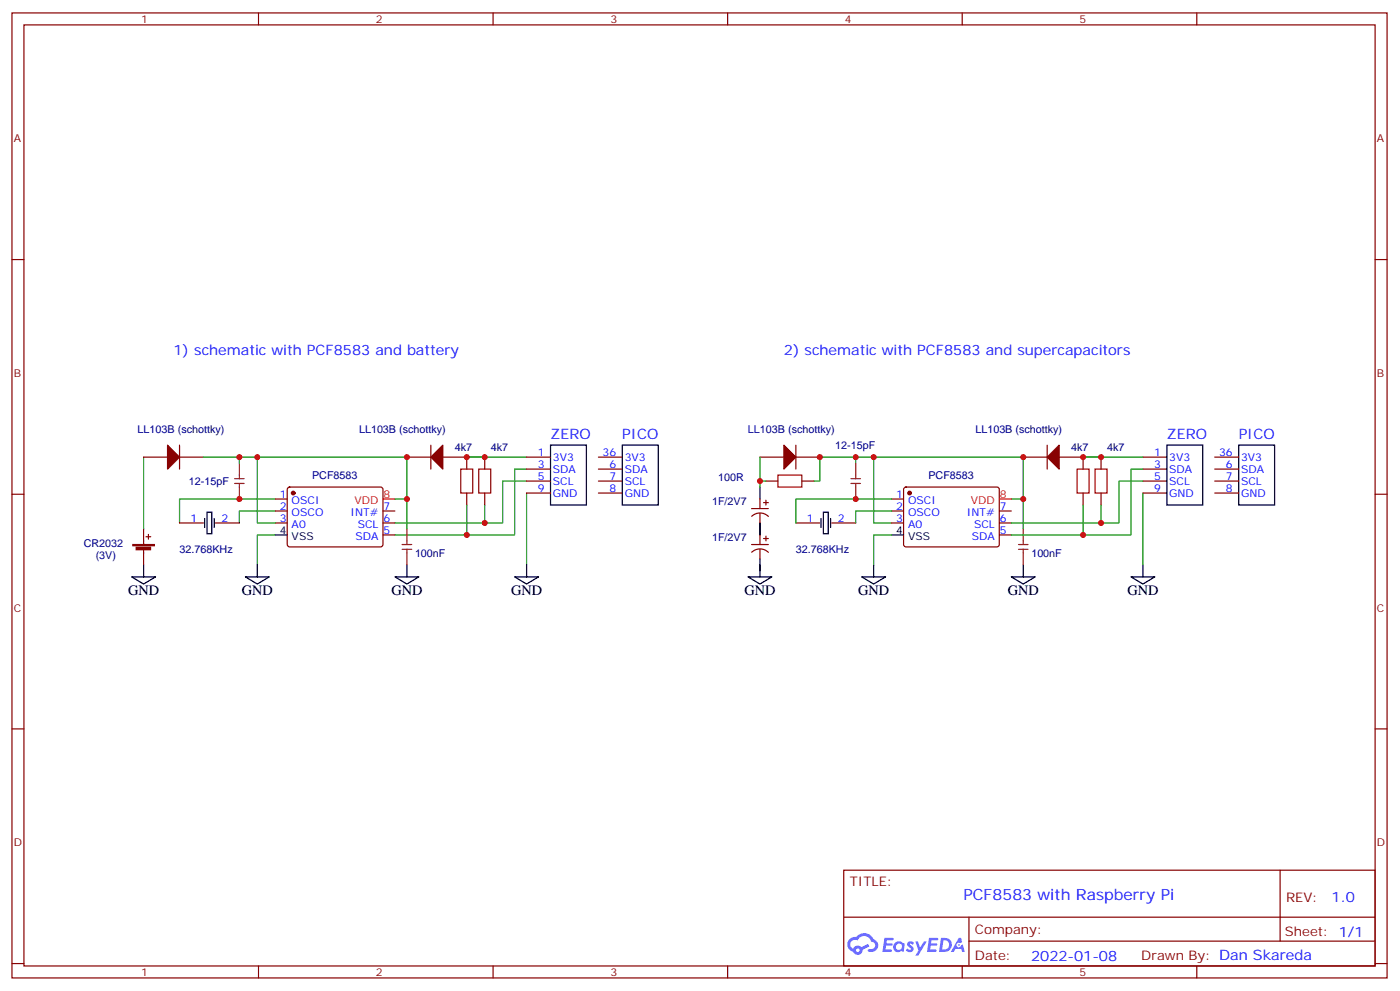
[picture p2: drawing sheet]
<svg xmlns="http://www.w3.org/2000/svg" width="413mm" height="292mm" viewBox="0 0 413 292" stroke-linecap="round" stroke-linejoin="round" font-family="sans-serif">
<g fill="none" stroke="#870000" stroke-width=".35">
<path d="M3.5 3.8h405.4v284.3h-405.4zM7.1 7.3h398.2v277.3h-398.2zM76.2 3.8v3.5M145.3 3.8v3.5M214.5 3.8v3.5M283.6 3.8v3.5M352.8 3.8v3.5M3.5 76.5h3.6M405.3 76.5h3.6M3.5 145.6h3.6M405.3 145.6h3.6M3.5 214.8h3.6"/>
<path d="M405.3 214.8h3.6M248.7 256.4h156.6v28.2h-156.6zM377.3 256.4v20.9M248.7 270.2h156.5M285.6 277.3h119.6M285.6 270.2v14.2M3.5 283.9h3.6M76.2 284.6v3.5M145.3 284.6v3.5M214.5 284.6v3.5M283.6 284.6v3.5M352.8 284.6v3.5"/>
<path d="M405.3 283.9h3.6"/>
</g>
<g fill="#5487ff">
<path d="M267.7 277.6a1.22 1.22 0 0 1 1.7 .2l-.4 .6a.47 .47 0 0 0-.3-.4 .47 .47 0 0 0-.5 .2l.1 .2a1.14 1.14 0 0 1 .8 1.8 1.14 1.14 0 0 1-1.9 0l-.2-.2 .5-.6 .7 .5a.29 .29 0 0 0 .3-.3 .29 .29 0 0 0-.2-.3 1.04 1.04 0 0 1-.6-1.7z"/>
<path d="M260.7 276.3h2.4l.3 .2-.2 .5-1.8 .1-.1 .8h1.5l.3 .4-.3 .4h-1.6l-.2 1.1h1.7l.2 .3-.2 .3-2.6 .1z"/>
<path d="M273.8 276.3h2.4l.3 .2-.1 .5-1.8 .1-.2 .8h1.6l.3 .4-.4 .4h-1.6l-.1 1.1h1.7l.2 .3-.2 .3-2.6 .1z"/>
<path d="M282.6 276.3h.7l.3 1.3-.6 .3a.69 .69 0 0 0-1 .3 .69 .69 0 0 0 .4 .9 .69 .69 0 0 0 .9-.6l.5-.2 .6 2.2h-.8l-.2-.9h-1.8l-.5 .9h-.8z"/>
<path d="M269.8 277.4h.8l.6 1.8 1.1-1.8h.9l-2.6 4.2h-.8l.9-1.5z"/>
<path d="M277.4 276.3l-.6 4.2h1.3a2.11 2.11 0 0 0 2.5-2.1 2.11 2.11 0 0 0-2.5-2.1zM278.1 277.1a1.39 1.39 0 0 1 1.7 1.4 1.39 1.39 0 0 1-1.8 1.3h-.3z"/>
<path d="M263.7 277.9a1.54 1.54 0 0 0-.1 2.2 1.54 1.54 0 0 0 2.2 .1l.6 .3 .3-2.3-.2-.3h-.4a1.49 1.49 0 0 0-2.4 0zM264 278.9a.94 .94 0 0 1 1.8 0 .94 .94 0 0 1-1.8 0z"/>
<path d="M250.4 276.7a2.18 2.18 0 0 0 1.1 3.7 1.44 1.44 0 0 0 1.6 .9 1.44 1.44 0 0 0 1.2-1.4l2-1.1-.5-.7-1.9 1a1.47 1.47 0 0 0-2.4 .4 1.39 1.39 0 0 1-.7-1.9 1.39 1.39 0 0 1 2-.5 2.12 2.12 0 0 1 2.2-1.3 2.12 2.12 0 0 1 1.9 1.7 1.14 1.14 0 0 1 1.1 1.4 1.14 1.14 0 0 1-1.7 .7 .43 .43 0 0 0-.5 .4 .43 .43 0 0 0 .4 .5 1.98 1.98 0 0 0 2.5-1.2 1.98 1.98 0 0 0-1.2-2.6 3.1 3.1 0 0 0-5.3-.6l-.9 .1zM252.3 280a.55 .55 0 0 1 1.1 0 .55 .55 0 0 1-1.1 0z"/>
<circle cx="282.6" cy="278.4" r=".26"/>
</g>
<g fill="none" stroke="#008700" stroke-width=".35">
<path d="M42.3 134.7v21.2M60 134.7h10.6M70.6 136.5v-1.8h5.2v19.4h5.3M75.8 134.7h44.1v21.2M142.9 134.7h-5.3h17.6M155.2 138.2h-3.5v19.4h-35.3M224 134.7v8.8M252.2 136.5v-1.8h5.3v19.4h5.3M252.2 134.7h-10.5v7h-1.8M257.5 134.7h44.1v21.2M324.6 134.7h-5.3h17.6M336.9 138.2h-3.5v19.4h-35.3"/>
<path d="M81.1 147h-28.2v7.1M81.1 157.6h-5.3v8.8M81.1 150.6h-10.5v3.5M116.4 147h3.5M137.6 148.8v8.8M142.9 148.8v5.3M155.2 141.7h-7v12.4h-31.8M155.2 145.3v21.1M224 141.7h1.8M262.8 150.6h-10.6v3.5M262.8 157.6h-5.3v8.8M262.8 147h-28.2v7.1"/>
<path d="M298.1 147h3.5M319.3 148.8v8.8M324.6 148.8v5.3M336.9 141.7h-7.1v12.4h-31.7M336.9 145.3v21.1M224 166.4v1.8"/>
</g>
<g fill="none" stroke="#000" stroke-width=".35">
<path d="M162.3 131.2h10.6v17.6h-10.6zM183.4 131.2h10.6v17.6h-10.6zM344 131.2h10.5v17.6h-10.5zM365.1 131.2h10.6v17.6h-10.6zM60.3 152.8v2.6M61 150.9h1.4v6.4h-1.4zM63.1 152.8v2.6M81.1 157.6h3.6M224 143.5v3.5M224 154.1v3.5M242 152.8v2.6M242.7 150.9h1.4v6.4h-1.4z"/>
<path d="M244.8 152.8v2.6M262.8 157.6h3.5M38.8 170h7.1l-3.6 2.1zM42.3 166.4v3.6M72.3 170h7.1l-3.6 2.1zM75.8 166.4v3.6M116.4 170h7.1l-3.6 2.1zM119.9 166.4v3.6M151.7 170h7l-3.5 2.1zM155.2 166.4v3.6M220.5 170h7l-3.5 2.1zM224 164.7v5.3"/>
<path d="M254 170h7.1l-3.6 2.1zM257.5 166.4v3.6M298.1 170h7.1l-3.6 2.1zM301.6 166.4v3.6M333.4 170h7l-3.5 2.1zM336.9 166.4v3.6"/>
</g>
<path d="M135.8 138.2h3.5v7.1h-3.5zM141.1 138.2h3.5v7.1h-3.5zM229.3 140h7.1v3.5h-7.1zM317.5 138.2h3.5v7.1h-3.5zM322.8 138.2h3.5v7.1h-3.5z" fill="none" stroke="#a10000" stroke-width=".35"/>
<g fill="none" stroke="#870000" stroke-width=".35">
<path d="M42.3 134.7h7.1M52.9 134.7h7.1M52.9 131.2v7M119.9 134.7h7.1M127 131.2v7M130.5 134.7h7.1v3.5M142.9 134.7v3.5M155.2 134.7h7.1M155.2 138.2h7.1M176.4 134.7h7M176.4 138.2h7M224 134.7h7.1"/>
<path d="M234.6 134.7h7.1M234.6 131.2v7M301.6 134.7h7.1M308.7 131.2v7M312.2 134.7h7.1v3.5M324.6 134.7v3.5M336.9 134.7h7.1M336.9 138.2h7.1M358.1 134.7h7M358.1 138.2h7M52.9 154.1h7.1M63.5 154.1h7.1"/>
<path d="M81.1 154.1h3.6M81.1 147h3.6M81.1 150.6h3.6M84.9 143.7l.5-.2 27.1 .1 .4 .6-.1 16.5-.6 .4h-27.1l-.4-.7v-16.2zM112.9 154.1h3.5M112.9 150.6h3.5M112.9 157.6h3.5M137.6 145.3v3.5M142.9 145.3v3.5M155.2 141.7h7.1M155.2 145.3h7.1M176.4 141.7h7"/>
<path d="M176.4 145.3h7M221.5 149.9h5M221.6 152.1a3.5 3.5 0 0 1 4.9 .1M224 147v2.9M224 151.3v2.8M224 157.6v2.8M225.1 148.1h1.4M225.1 158.7h1.4M225.8 147.4v1.4M225.8 158v1.4M225.8 141.7h3.5M234.6 154.1h7.1"/>
<path d="M236.4 141.7h3.5M245.2 154.1h7M262.8 154.1h3.5M262.8 147h3.5M262.8 150.6h3.5M266.6 143.7l.5-.2 27 .1 .5 .6-.1 16.5-.6 .4h-27.1l-.5-.7v-16.2zM294.6 154.1h3.5M294.6 150.6h3.5M294.6 157.6h3.5M319.3 145.3v3.5M324.6 145.3v3.5M336.9 141.7h7.1"/>
<path d="M336.9 145.3h7.1M358.1 141.7h7M358.1 145.3h7M221.5 160.4h5M221.6 162.7a3.5 3.5 0 0 1 4.9 0M224 161.9v2.8"/>
</g>
<g fill="none" stroke="#8c2424" stroke-width=".35">
<path d="M70.6 136.5v4.5M252.2 136.5v4.5M69.1 141h2.9M69.1 142.5h2.9M70.6 142.5v4.5M119.9 155.9v4.5M250.8 141h2.8M250.8 142.5h2.8M252.2 142.5v4.5M301.6 155.9v4.5M118.5 160.4h2.9M118.5 161.9h2.9"/>
<path d="M119.9 161.9v4.5M300.2 160.4h2.8M300.2 161.9h2.8M301.6 161.9v4.5"/>
</g>
<g fill="#850000" stroke="#850000" stroke-width=".35">
<path d="M39.2 160.4h6.3v.4h-6.3z"/>
<path d="M40.1 161.3h4.3v.7h-4.3z"/>
</g>
<path d="M42.3 155.9v4.5M43 158.2h1.4M43.7 157.4v1.5M42.3 161.9v4.5" fill="none" stroke="#850000" stroke-width=".35"/>
<g fill="#870000" stroke="#870000" stroke-width=".35">
<path d="M127 134.7l3.5-3.5v7z"/>
<path d="M49.4 131.2l3.5 3.5-3.5 3.5z"/>
<path d="M231.1 131.2l3.5 3.5-3.5 3.5z"/>
<path d="M308.7 134.7l3.5-3.5v7z"/>
<circle cx="86.4" cy="145.3" r=".53"/>
<circle cx="268.1" cy="145.3" r=".53"/>
</g>
<path d="M112.9 147h3.5M294.6 147h3.5" fill="none" stroke="#f00" stroke-width=".35"/>
<g fill="#c00">
<circle cx="137.6" cy="157.6" r=".88"/>
<circle cx="70.6" cy="147" r=".88"/>
<circle cx="142.9" cy="154.1" r=".88"/>
<circle cx="137.6" cy="134.7" r=".88"/>
<circle cx="142.9" cy="134.7" r=".88"/>
<circle cx="75.8" cy="134.7" r=".88"/>
<circle cx="119.9" cy="134.7" r=".88"/>
<circle cx="119.9" cy="147" r=".88"/>
<circle cx="70.6" cy="134.7" r=".88"/>
<circle cx="252.2" cy="134.7" r=".88"/>
<circle cx="301.6" cy="147" r=".88"/>
<circle cx="301.6" cy="134.7" r=".88"/>
<circle cx="257.5" cy="134.7" r=".88"/>
<circle cx="324.6" cy="134.7" r=".88"/>
<circle cx="319.3" cy="134.7" r=".88"/>
<circle cx="324.6" cy="154.1" r=".88"/>
<circle cx="252.2" cy="147" r=".88"/>
<circle cx="319.3" cy="157.6" r=".88"/>
<circle cx="224" cy="141.7" r=".88"/>
<circle cx="241.7" cy="134.7" r=".88"/>
</g>
<text font-size="4.6" fill="#00f" x="284" y="265.2">PCF8583 with Raspberry Pi</text>
<g font-size="4.2" fill="#00f">
<text x="51.2" y="104.7">1) schematic with PCF8583 and battery</text>
<text x="231.1" y="104.7">2) schematic with PCF8583 and supercapacitors</text>
<text x="162.3" y="129.4">ZERO</text>
<text x="183.4" y="129.4">PICO</text>
<text x="344" y="129.4">ZERO</text>
<text x="365.1" y="129.4">PICO</text>
<text x="392.5" y="265.7">1.0</text>
<text x="304" y="283">2022-01-08</text>
</g>
<g font-size="4.2">
<text x="37.7" y="175.3">GND</text>
<text x="71.3" y="175.3">GND</text>
<text x="115.4" y="175.3">GND</text>
<text x="150.6" y="175.3">GND</text>
<text x="219.4" y="175.3">GND</text>
<text x="252.9" y="175.3">GND</text>
<text x="297" y="175.3">GND</text>
<text x="332.3" y="175.3">GND</text>
</g>
<g font-size="3.9" fill="#800">
<text x="250.5" y="261">TITLE:</text>
<text x="379.1" y="265.7">REV:</text>
<text x="287.4" y="275.2">Company:</text>
<text x="378.7" y="275.8">Sheet: 1/1</text>
<text x="287.4" y="282.9">Date:</text>
<text x="336.4" y="282.9">Drawn By: Dan Skareda</text>
</g>
<g font-size="3.2" fill="#800">
<text x="41.6" y="6.8">1</text>
<text x="110.8" y="6.8">2</text>
<text x="179.9" y="6.8">3</text>
<text x="249.1" y="6.8">4</text>
<text x="318.2" y="6.8">5</text>
<text x="4.1" y="41.9">A</text>
<text x="405.9" y="41.9">A</text>
<text x="4.1" y="111.1">B</text>
<text x="405.9" y="111.1">B</text>
<text x="4.1" y="180.2">C</text>
<text x="405.9" y="180.2">C</text>
<text x="4.1" y="249.3">D</text>
<text x="405.9" y="249.3">D</text>
<text x="41.6" y="287.6">1</text>
<text x="110.8" y="287.6">2</text>
<text x="179.9" y="287.6">3</text>
<text x="249.1" y="287.6">4</text>
<text x="318.2" y="287.6">5</text>
</g>
<g font-size="3.2" fill="#000080">
<text x="40.6" y="127.6">LL103B (schottky)</text>
<text x="105.8" y="127.6">LL103B (schottky)</text>
<text x="220.5" y="127.6">LL103B (schottky)</text>
<text x="287.5" y="127.6">LL103B (schottky)</text>
<text x="134.1" y="132.9">4k7</text>
<text x="144.6" y="132.9">4k7</text>
<text x="246.2" y="132.3">12-15pF</text>
<text x="315.7" y="132.9">4k7</text>
<text x="326.3" y="132.9">4k7</text>
<text x="55.7" y="142.9">12-15pF</text>
<text x="92" y="141">PCF8583</text>
<text x="211.7" y="141.7">100R</text>
<text x="273.7" y="141">PCF8583</text>
<text x="209.9" y="148.8">1F/2V7</text>
<text x="24.7" y="161.1">CR2032</text>
<text x="209.9" y="159.4">1F/2V7</text>
<text x="28.2" y="164.7">(3V)</text>
<text x="52.9" y="162.9">32.768KHz</text>
<text x="122.3" y="164.1">100nF</text>
<text x="234.6" y="162.9">32.768KHz</text>
<text x="304" y="164.1">100nF</text>
</g>
<g font-size="3.2" fill="#00f">
<text x="158.5" y="134.3">1</text>
<text x="158.5" y="137.9">3</text>
<text x="163" y="135.7">3V3</text>
<text x="177.6" y="134.3">36</text>
<text x="179.7" y="137.9">6</text>
<text x="184.1" y="135.7">3V3</text>
<text x="340.2" y="137.9">3</text>
<text x="340.2" y="134.3">1</text>
<text x="344.7" y="135.7">3V3</text>
<text x="359.3" y="134.3">36</text>
<text x="361.3" y="137.9">6</text>
<text x="365.8" y="135.7">3V3</text>
<text x="158.5" y="141.4">5</text>
<text x="163" y="139.3">SDA</text>
<text x="163" y="142.8">SCL</text>
<text x="179.7" y="141.4">7</text>
<text x="184.1" y="142.8">SCL</text>
<text x="184.1" y="139.3">SDA</text>
<text x="340.2" y="141.4">5</text>
<text x="344.7" y="142.8">SCL</text>
<text x="344.7" y="139.3">SDA</text>
<text x="361.3" y="141.4">7</text>
<text x="365.8" y="139.3">SDA</text>
<text x="365.8" y="142.8">SCL</text>
<text x="82.5" y="146.7">1</text>
<text x="86" y="148.4">OSCI</text>
<text x="158.5" y="144.9">9</text>
<text x="163" y="146.3">GND</text>
<text x="179.7" y="144.9">8</text>
<text x="184.1" y="146.3">GND</text>
<text x="264.2" y="146.7">1</text>
<text x="267.7" y="148.4">OSCI</text>
<text x="340.2" y="144.9">9</text>
<text x="344.7" y="146.3">GND</text>
<text x="361.3" y="144.9">8</text>
<text x="365.8" y="146.3">GND</text>
<text x="56.2" y="153.7">1</text>
<text x="65.3" y="153.7">2</text>
<text x="82.5" y="150.2">2</text>
<text x="82.5" y="153.7">3</text>
<text x="86" y="152">OSCO</text>
<text x="86" y="155.5">A0</text>
<text x="103.3" y="152">INT#</text>
<text x="105.4" y="155.5">SCL</text>
<text x="113.1" y="153.7">6</text>
<text x="113.1" y="150.2">7</text>
<text x="237.9" y="153.7">1</text>
<text x="246.9" y="153.7">2</text>
<text x="264.2" y="150.2">2</text>
<text x="264.2" y="153.7">3</text>
<text x="267.7" y="152">OSCO</text>
<text x="267.7" y="155.5">A0</text>
<text x="285" y="152">INT#</text>
<text x="287.1" y="155.5">SCL</text>
<text x="294.7" y="153.7">6</text>
<text x="294.7" y="150.2">7</text>
<text x="104.8" y="159">SDA</text>
<text x="113.1" y="157.3">5</text>
<text x="286.5" y="159">SDA</text>
<text x="294.7" y="157.3">5</text>
</g>
<g font-size="3.2" fill="#f00">
<text x="104.5" y="148.4">VDD</text>
<text x="113.1" y="146.7">8</text>
<text x="286.2" y="148.4">VDD</text>
<text x="294.7" y="146.7">8</text>
</g>
<g font-size="3.2">
<text x="82.5" y="157.3">4</text>
<text x="86" y="159">VSS</text>
<text x="264.2" y="157.3">4</text>
<text x="267.7" y="159">VSS</text>
</g>
</svg>
